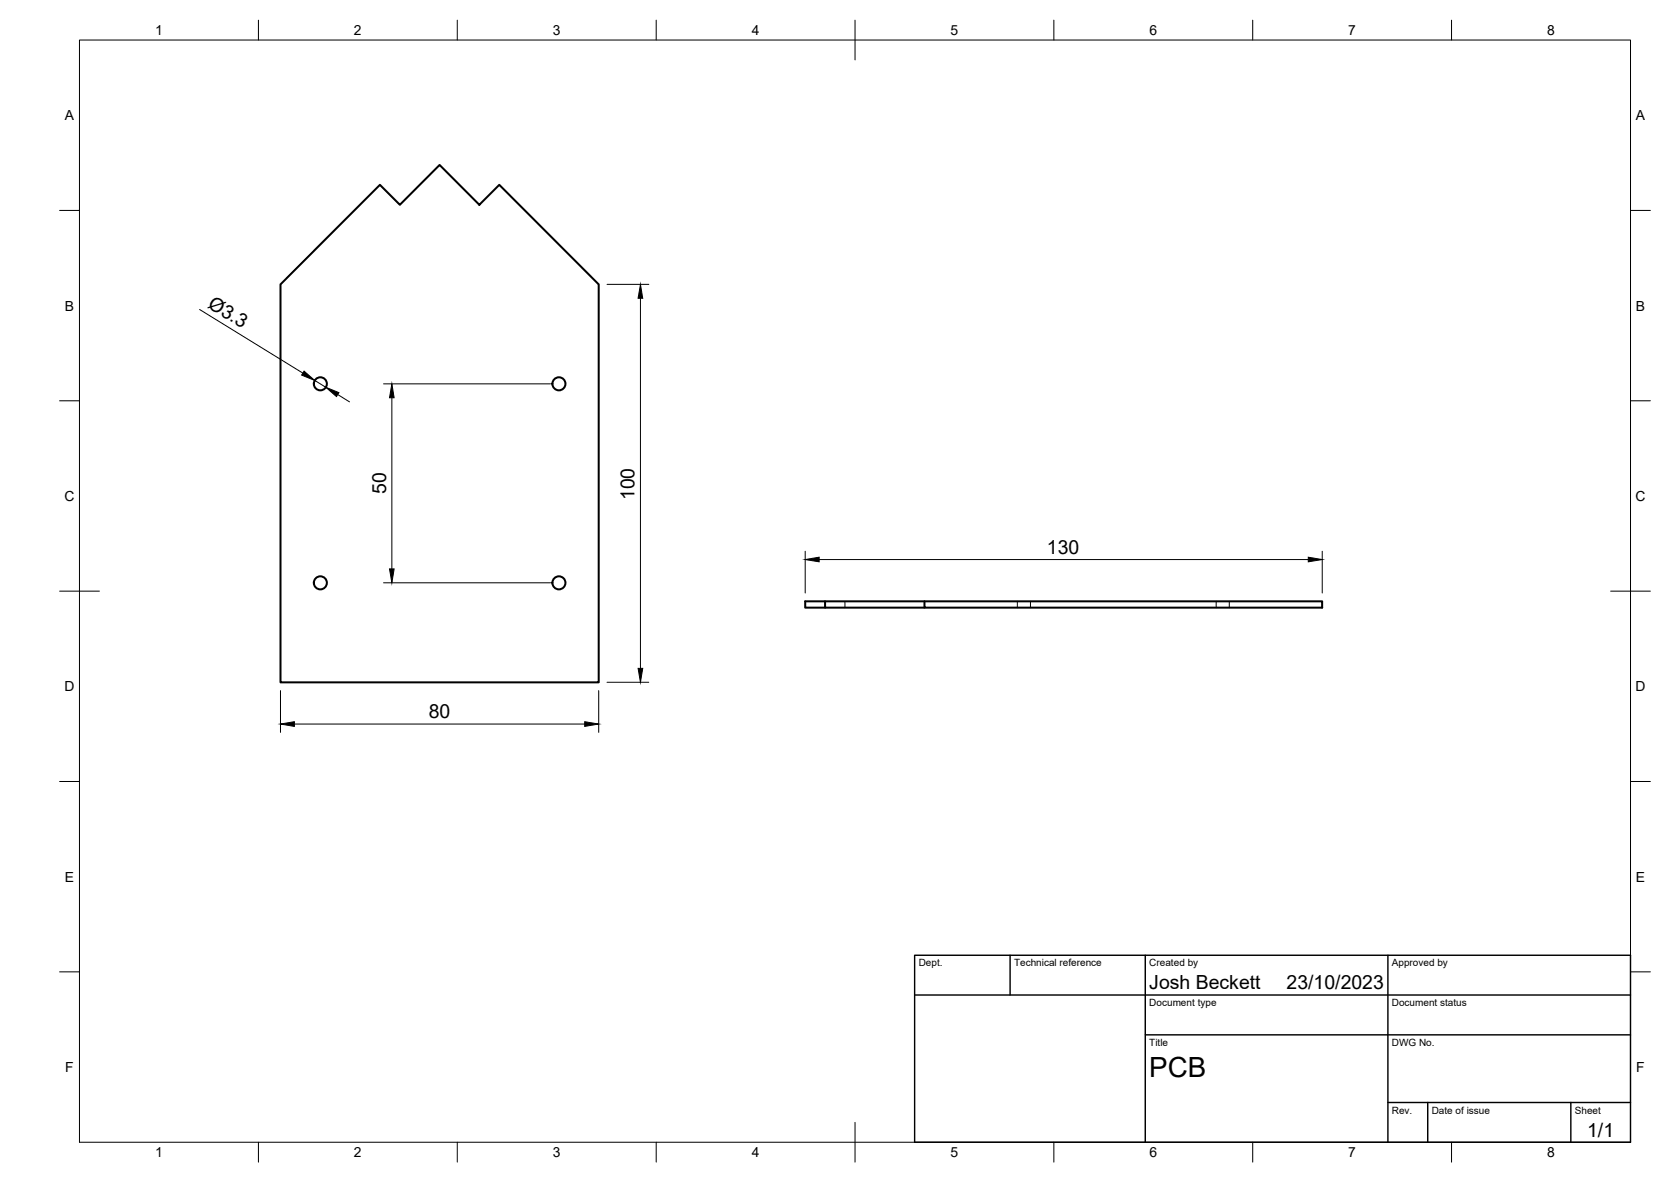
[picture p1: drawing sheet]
<svg xmlns="http://www.w3.org/2000/svg" width="420mm" height="297mm" viewBox="0 0 420 297" stroke-linecap="round" stroke-linejoin="round" font-family="sans-serif">
<!-- layer: Visible -->
<g fill="none" stroke="#000" stroke-width=".51">
<path d="M95.5 46.4l5 5.1 10-10 10 10 5-5.1 25 25.1v100h-80v-100zM207.5 151.1v1.6h25M232.5 151.1v1.6h99.9v-1.6h-129.9v1.6h5"/>
<circle cx="80.5" cy="96.5" r="1.64"/>
<circle cx="140.5" cy="96.5" r="1.64"/>
<circle cx="80.5" cy="146.5" r="1.64"/>
<circle cx="140.5" cy="146.5" r="1.64"/>
</g>
<!-- layer: Hidden -->
<path d="M212.4 151.1v1.6M255.8 151.1v1.6M259.1 151.1v1.6M305.8 151.1v1.6M309.1 151.1v1.6" fill="none" stroke="#000" stroke-width=".25"/>
<!-- layer: BORDER -->
<g fill="none" stroke="#000" stroke-width=".25">
<path d="M20 10.1h390v276.9h-390zM65 5.1v5M115 5.1v5M165 5.1v5M215 5.1v10M265 5.1v5M315 5.1v5M365 5.1v5M15 52.9h5M410 52.9h5M15 100.7h5M410 100.7h5"/>
<path d="M15 148.6h10M405 148.6h10M15 196.4h5M410 196.4h5M15 244.2h5M410 244.2h5M65 287v5M115 287v5M165 287v5M215 282.1v9.9M265 287v5M315 287v5"/>
<path d="M365 287v5"/>
</g>
<!-- layer: TITLEBLOCK -->
<path d="M230 240.1h180v46.9h-180zM230 250h180M254 240.1v9.9M288 240.1v46.9M349 240.1v46.9M288 260.1h122M349 277.1h61M359 277.1v9.9M395 277.1v9.9" fill="none" stroke="#000" stroke-width=".36"/>
<!-- layer: FD_Dimensions -->
<g fill="none" stroke="#000" stroke-width=".25">
<path d="M50.2 77.8l25.9 16M152.6 71.5h10.5M161 75v93M79.1 95.6l2.8 1.7M84.9 99.2l3 1.8M96.4 96.5h42M98.5 100v43M202.5 138.5v10.5M332.5 138.5v10.5M96.4 146.5h42M206 140.6h123M70.5 173.6v10.5"/>
<path d="M150.5 173.6v10.5M152.6 171.5h10.5M74 182h73"/>
</g>
<path d="M161 71.5l.6 3.5h-1.2zM76.5 93.3l2.6 2.3-3.3-1.3zM81.9 97.3l3.3 1.4-.6 1zM98.5 96.5l.6 3.5h-1.2zM97.9 143h1.2l-.6 3.5zM202.5 140.6l3.5-.6v1.2zM329 140l3.5 .6-3.5 .6zM160.4 168h1.2l-.6 3.5zM70.5 182l3.5-.6v1.1zM147 181.4l3.5 .6-3.5 .5z" fill="#000" stroke="#000" stroke-width=".25"/>
<text font-size="7" x="289" y="270.6">PCB</text>
<g font-size="4.9">
<text x="52" y="77.1" transform="rotate(32 52 77.1)">Ø3.3</text>
<text x="97.1" y="124.2" transform="rotate(-90 97.1 124.2)">50</text>
<text x="159.6" y="125.7" transform="rotate(-90 159.6 125.7)">100</text>
<text x="263.2" y="139.2">130</text>
<text x="107.8" y="180.5">80</text>
<text x="289" y="248.5">Josh Beckett</text>
<text x="323.5" y="248.5">23/10/2023</text>
<text x="399.1" y="285.7">1/1</text>
</g>
<g font-size="3.5">
<text x="39" y="8.8">1</text>
<text x="89" y="8.8">2</text>
<text x="139" y="8.8">3</text>
<text x="189" y="8.8">4</text>
<text x="239" y="8.8">5</text>
<text x="289" y="8.8">6</text>
<text x="339" y="8.8">7</text>
<text x="389" y="8.8">8</text>
<text x="16.3" y="30.2">A</text>
<text x="411.3" y="30.2">A</text>
<text x="16.3" y="78">B</text>
<text x="411.3" y="78">B</text>
<text x="16.2" y="125.9">C</text>
<text x="411.2" y="125.9">C</text>
<text x="16.2" y="173.7">D</text>
<text x="411.2" y="173.7">D</text>
<text x="16.3" y="221.6">E</text>
<text x="411.3" y="221.6">E</text>
<text x="16.4" y="269.4">F</text>
<text x="411.4" y="269.4">F</text>
<text x="39" y="290.8">1</text>
<text x="89" y="290.8">2</text>
<text x="139" y="290.8">3</text>
<text x="189" y="290.8">4</text>
<text x="239" y="290.8">5</text>
<text x="289" y="290.8">6</text>
<text x="339" y="290.8">7</text>
<text x="389" y="290.8">8</text>
</g>
<g font-size="2.5">
<text x="231" y="242.9">Dept.</text>
<text x="255" y="242.9">Technical reference</text>
<text x="289" y="242.9">Created by</text>
<text x="350" y="242.9">Approved by</text>
<text x="289" y="252.8">Document type</text>
<text x="350" y="252.8">Document status</text>
<text x="289" y="262.9">Title</text>
<text x="350" y="262.9">DWG No.</text>
<text x="350" y="279.9">Rev.</text>
<text x="360" y="279.9">Date of issue</text>
<text x="396" y="279.9">Sheet</text>
</g>
</svg>
